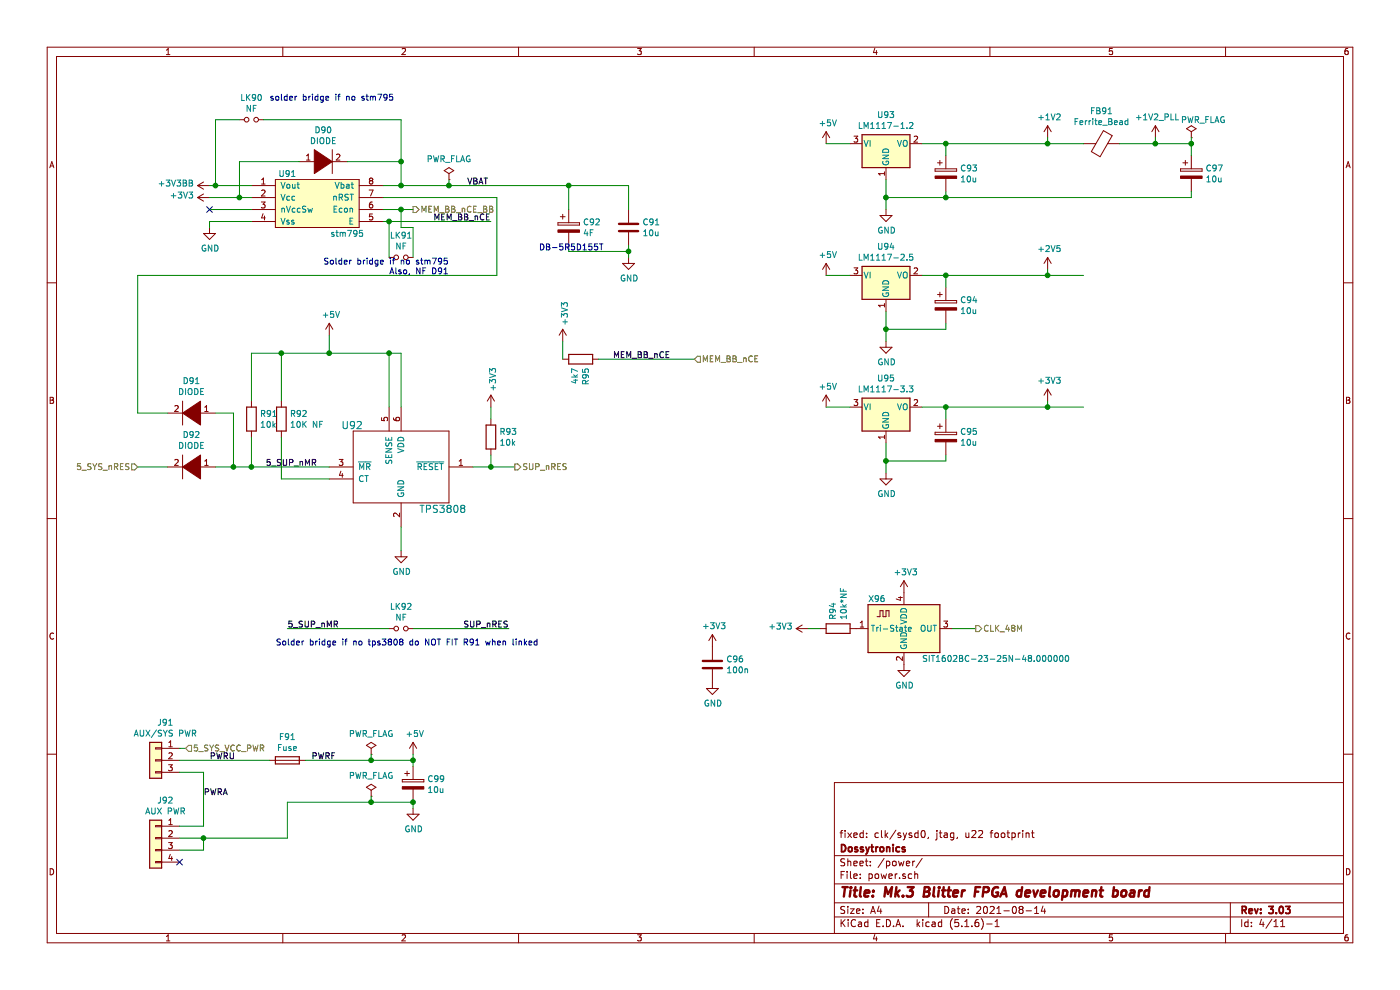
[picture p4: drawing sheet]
EESchema Schematic File Version 4
EELAYER 30 0
EELAYER END
$Descr A4 11693 8268
encoding utf-8
Sheet 4 11
Title "Mk.3 Blitter FPGA development board"
Date "2021-08-14"
Rev "3.03"
Comp "Dossytronics"
Comment1 "fixed: clk/sysd0, jtag, u22 footprint"
Comment2 ""
Comment3 ""
Comment4 ""
$EndDescr
$Comp
L stm795:stm795 U91
U 1 1
P 2650 1900
F 0 "U91" H 2400 2350 50  0000 C CNN
F 1 "stm795" H 2900 1850 50  0000 C CNN
F 2 "Housings_SOIC:SOIC-8_3.9x4.9mm_Pitch1.27mm" H 2600 1900 50  0001 C CNN
F 3 "" H 2600 1900 50  0001 C CNN
	1    2650 1900
	1    0    0    -1  
$EndComp
$Comp
L Device:Jumper_NO_Small LK91
U 1 1
P 3350 2150
F 0 "LK91" H 3350 2335 50  0000 C CNN
F 1 "NF" H 3350 2244 50  0000 C CNN
F 2 "mk3blit:SolderJumper-2_P1.3mm_Open_RoundedPad1.0x1.5mm-domsmallctyd" H 3350 2150 50  0001 C CNN
F 3 "~" H 3350 2150 50  0001 C CNN
	1    3350 2150
	1    0    0    -1  
$EndComp
Text Notes 3750 2300 2    50   ~ 0
Solder bridge if no stm795\nAlso, NF D91
$Comp
L tps3808:TPS3808 U92
U 1 1
P 3350 3900
F 0 "U92" H 2850 4250 60  0000 L CNN
F 1 "TPS3808" H 3500 3550 60  0000 L CNN
F 2 "TO_SOT_Packages_SMD:SOT-23-6" H 3350 3900 60  0001 C CNN
F 3 "" H 3350 3900 60  0000 C CNN
	1    3350 3900
	1    0    0    -1  
$EndComp
$Comp
L Device:R R92
U 1 1
P 2350 3500
F 0 "R92" H 2420 3546 50  0000 L CNN
F 1 "10K NF" H 2420 3455 50  0000 L CNN
F 2 "Resistors_SMD:R_0805" V 2280 3500 50  0001 C CNN
F 3 "~" H 2350 3500 50  0001 C CNN
	1    2350 3500
	1    0    0    -1  
$EndComp
Wire Wire Line
	2350 3350 2350 2950
Wire Wire Line
	2350 2950 2750 2950
Wire Wire Line
	3350 2950 3350 3400
Wire Wire Line
	3250 3400 3250 2950
Connection ~ 3250 2950
Wire Wire Line
	3250 2950 3350 2950
Wire Wire Line
	2750 4000 2350 4000
Wire Wire Line
	2350 4000 2350 3650
$Comp
L Device:R R91
U 1 1
P 2100 3500
F 0 "R91" H 2170 3546 50  0000 L CNN
F 1 "10k" H 2170 3455 50  0000 L CNN
F 2 "Resistors_SMD:R_0805" V 2030 3500 50  0001 C CNN
F 3 "~" H 2100 3500 50  0001 C CNN
	1    2100 3500
	1    0    0    -1  
$EndComp
Wire Wire Line
	2750 3900 2100 3900
Wire Wire Line
	2100 3900 2100 3650
Wire Wire Line
	2100 3350 2100 2950
Wire Wire Line
	2100 2950 2350 2950
Connection ~ 2350 2950
$Comp
L pspice:DIODE D92
U 1 1
P 1600 3900
F 0 "D92" H 1600 3635 50  0000 C CNN
F 1 "DIODE" H 1600 3726 50  0000 C CNN
F 2 "mk3blit:D_SOT-23_BAT54" H 1600 3900 50  0001 C CNN
F 3 "~" H 1600 3900 50  0001 C CNN
	1    1600 3900
	-1   0    0    1   
$EndComp
Wire Wire Line
	2100 3900 1950 3900
Connection ~ 2100 3900
Connection ~ 1950 3900
Wire Wire Line
	1950 3900 1800 3900
$Comp
L power:+5V #PWR0102
U 1 1
P 2750 2800
F 0 "#PWR0102" H 2750 2650 50  0001 C CNN
F 1 "+5V" H 2765 2973 50  0000 C CNN
F 2 "" H 2750 2800 50  0001 C CNN
F 3 "" H 2750 2800 50  0001 C CNN
	1    2750 2800
	1    0    0    -1  
$EndComp
Wire Wire Line
	2750 2800 2750 2950
Connection ~ 2750 2950
Wire Wire Line
	2750 2950 3250 2950
$Comp
L pspice:DIODE D91
U 1 1
P 1600 3450
F 0 "D91" H 1600 3185 50  0000 C CNN
F 1 "DIODE" H 1600 3276 50  0000 C CNN
F 2 "mk3blit:D_SOT-23_BAT54" H 1600 3450 50  0001 C CNN
F 3 "~" H 1600 3450 50  0001 C CNN
	1    1600 3450
	-1   0    0    1   
$EndComp
Wire Wire Line
	1950 3900 1950 3450
Wire Wire Line
	1950 3450 1800 3450
Wire Wire Line
	1400 3450 1150 3450
Wire Wire Line
	1150 3450 1150 2300
Wire Wire Line
	1150 2300 4150 2300
Wire Wire Line
	4150 2300 4150 1650
Wire Wire Line
	3200 1650 4150 1650
$Comp
L power:GND #PWR0120
U 1 1
P 3350 4600
F 0 "#PWR0120" H 3350 4350 50  0001 C CNN
F 1 "GND" H 3355 4427 50  0000 C CNN
F 2 "" H 3350 4600 50  0001 C CNN
F 3 "" H 3350 4600 50  0001 C CNN
	1    3350 4600
	1    0    0    -1  
$EndComp
Wire Wire Line
	3350 4600 3350 4400
$Comp
L power:GND #PWR0121
U 1 1
P 1750 1900
F 0 "#PWR0121" H 1750 1650 50  0001 C CNN
F 1 "GND" H 1755 1727 50  0000 C CNN
F 2 "" H 1750 1900 50  0001 C CNN
F 3 "" H 1750 1900 50  0001 C CNN
	1    1750 1900
	1    0    0    -1  
$EndComp
Wire Wire Line
	1750 1900 1750 1850
Wire Wire Line
	1750 1850 2100 1850
NoConn ~ 1750 1750
Wire Wire Line
	2100 1750 1750 1750
Wire Wire Line
	2100 1650 2000 1650
$Comp
L power:+3V3 #PWR0122
U 1 1
P 1750 1650
F 0 "#PWR0122" H 1750 1500 50  0001 C CNN
F 1 "+3V3" V 1765 1778 50  0000 L CNN
F 2 "" H 1750 1650 50  0001 C CNN
F 3 "" H 1750 1650 50  0001 C CNN
	1    1750 1650
	0    -1   -1   0   
$EndComp
$Comp
L Device:C C91
U 1 1
P 5250 1900
F 0 "C91" H 5365 1946 50  0000 L CNN
F 1 "10u" H 5365 1855 50  0000 L CNN
F 2 "Capacitors_SMD:C_0805" H 5288 1750 50  0001 C CNN
F 3 "~" H 5250 1900 50  0001 C CNN
	1    5250 1900
	1    0    0    -1  
$EndComp
$Comp
L power:GND #PWR0125
U 1 1
P 5250 2150
F 0 "#PWR0125" H 5250 1900 50  0001 C CNN
F 1 "GND" H 5255 1977 50  0000 C CNN
F 2 "" H 5250 2150 50  0001 C CNN
F 3 "" H 5250 2150 50  0001 C CNN
	1    5250 2150
	1    0    0    -1  
$EndComp
Wire Wire Line
	5250 2150 5250 2100
Wire Wire Line
	5250 2100 4750 2100
Wire Wire Line
	4750 2100 4750 2050
Connection ~ 5250 2100
Wire Wire Line
	5250 2100 5250 2050
Wire Wire Line
	4750 1750 4750 1550
Wire Wire Line
	3200 1550 3350 1550
$Comp
L Device:Jumper_NO_Small LK92
U 1 1
P 3350 5250
F 0 "LK92" H 3350 5435 50  0000 C CNN
F 1 "NF" H 3350 5344 50  0000 C CNN
F 2 "mk3blit:SolderJumper-2_P1.3mm_Open_RoundedPad1.0x1.5mm-domsmallctyd" H 3350 5250 50  0001 C CNN
F 3 "~" H 3350 5250 50  0001 C CNN
	1    3350 5250
	1    0    0    -1  
$EndComp
Wire Wire Line
	4250 5250 3450 5250
Wire Wire Line
	3250 5250 2400 5250
Text Notes 4500 5400 2    50   ~ 0
Solder bridge if no tps3808 do NOT FIT R91 when linked\n
Text Label 2650 3900 2    50   ~ 0
5_SUP_nMR
Text Label 2400 5250 0    50   ~ 0
5_SUP_nMR
Text Label 4250 5250 2    50   ~ 0
SUP_nRES
$Comp
L Regulator_Linear:LM1117-1.8 U93
U 1 1
P 7400 1200
F 0 "U93" H 7400 1442 50  0000 C CNN
F 1 "LM1117-1.2" H 7400 1351 50  0000 C CNN
F 2 "TO_SOT_Packages_SMD:SOT-223-3_TabPin2" H 7400 1200 50  0001 C CNN
F 3 "http://www.ti.com/lit/ds/symlink/lm1117.pdf" H 7400 1200 50  0001 C CNN
	1    7400 1200
	1    0    0    -1  
$EndComp
$Comp
L power:+5V #PWR0126
U 1 1
P 6900 1200
F 0 "#PWR0126" H 6900 1050 50  0001 C CNN
F 1 "+5V" H 6915 1373 50  0000 C CNN
F 2 "" H 6900 1200 50  0001 C CNN
F 3 "" H 6900 1200 50  0001 C CNN
	1    6900 1200
	1    0    0    -1  
$EndComp
$Comp
L power:+5V #PWR0127
U 1 1
P 3450 6300
F 0 "#PWR0127" H 3450 6150 50  0001 C CNN
F 1 "+5V" H 3465 6473 50  0000 C CNN
F 2 "" H 3450 6300 50  0001 C CNN
F 3 "" H 3450 6300 50  0001 C CNN
	1    3450 6300
	1    0    0    -1  
$EndComp
$Comp
L Device:CP C99
U 1 1
P 3450 6550
F 0 "C99" H 3568 6596 50  0000 L CNN
F 1 "10u" H 3568 6505 50  0000 L CNN
F 2 "Capacitors_SMD:C_0805" H 3488 6400 50  0001 C CNN
F 3 "~" H 3450 6550 50  0001 C CNN
	1    3450 6550
	1    0    0    -1  
$EndComp
Wire Wire Line
	6900 1200 7100 1200
$Comp
L power:GND #PWR0128
U 1 1
P 7400 1750
F 0 "#PWR0128" H 7400 1500 50  0001 C CNN
F 1 "GND" H 7405 1577 50  0000 C CNN
F 2 "" H 7400 1750 50  0001 C CNN
F 3 "" H 7400 1750 50  0001 C CNN
	1    7400 1750
	1    0    0    -1  
$EndComp
$Comp
L Device:CP C93
U 1 1
P 7900 1450
F 0 "C93" H 8018 1496 50  0000 L CNN
F 1 "10u" H 8018 1405 50  0000 L CNN
F 2 "Capacitors_SMD:C_0805" H 7938 1300 50  0001 C CNN
F 3 "~" H 7900 1450 50  0001 C CNN
	1    7900 1450
	1    0    0    -1  
$EndComp
Wire Wire Line
	7400 1650 7900 1650
Wire Wire Line
	7900 1650 7900 1600
Wire Wire Line
	7400 1500 7400 1650
Connection ~ 7400 1650
Wire Wire Line
	7400 1650 7400 1750
Wire Wire Line
	7900 1300 7900 1200
Wire Wire Line
	7900 1200 7700 1200
Connection ~ 7900 1200
$Comp
L power:+1V2 #PWR0129
U 1 1
P 8750 1150
F 0 "#PWR0129" H 8750 1000 50  0001 C CNN
F 1 "+1V2" H 8765 1323 50  0000 C CNN
F 2 "" H 8750 1150 50  0001 C CNN
F 3 "" H 8750 1150 50  0001 C CNN
	1    8750 1150
	1    0    0    -1  
$EndComp
$Comp
L +1V2_PLL:+1V2_PLL #PWR0130
U 1 1
P 9650 1150
F 0 "#PWR0130" H 9650 1000 50  0001 C CNN
F 1 "+1V2_PLL" H 9665 1323 50  0000 C CNN
F 2 "" H 9650 1150 50  0001 C CNN
F 3 "" H 9650 1150 50  0001 C CNN
	1    9650 1150
	1    0    0    -1  
$EndComp
$Comp
L Device:Ferrite_Bead FB91
U 1 1
P 9200 1200
F 0 "FB91" V 8926 1200 50  0000 C CNN
F 1 "Ferrite_Bead" V 9017 1200 50  0000 C CNN
F 2 "Resistors_SMD:R_0402" V 9130 1200 50  0001 C CNN
F 3 "~" H 9200 1200 50  0001 C CNN
	1    9200 1200
	0    1    1    0   
$EndComp
Wire Wire Line
	8750 1150 8750 1200
Wire Wire Line
	9050 1200 8750 1200
Connection ~ 8750 1200
Wire Wire Line
	9350 1200 9650 1200
Wire Wire Line
	9650 1200 9650 1150
$Comp
L power:PWR_FLAG #FLG0103
U 1 1
P 9950 1150
F 0 "#FLG0103" H 9950 1225 50  0001 C CNN
F 1 "PWR_FLAG" H 10050 1300 50  0000 C CNN
F 2 "" H 9950 1150 50  0001 C CNN
F 3 "~" H 9950 1150 50  0001 C CNN
	1    9950 1150
	1    0    0    -1  
$EndComp
Wire Wire Line
	9650 1200 9950 1200
Wire Wire Line
	9950 1200 9950 1150
Connection ~ 9650 1200
$Comp
L power:PWR_FLAG #FLG0104
U 1 1
P 3100 6300
F 0 "#FLG0104" H 3100 6375 50  0001 C CNN
F 1 "PWR_FLAG" H 3100 6473 50  0000 C CNN
F 2 "" H 3100 6300 50  0001 C CNN
F 3 "~" H 3100 6300 50  0001 C CNN
	1    3100 6300
	1    0    0    -1  
$EndComp
Wire Wire Line
	3450 6400 3450 6350
Wire Wire Line
	3450 6350 3100 6350
Wire Wire Line
	3100 6350 3100 6300
Connection ~ 3450 6350
Wire Wire Line
	3450 6350 3450 6300
$Comp
L power:GND #PWR0131
U 1 1
P 3450 6750
F 0 "#PWR0131" H 3450 6500 50  0001 C CNN
F 1 "GND" H 3455 6577 50  0000 C CNN
F 2 "" H 3450 6750 50  0001 C CNN
F 3 "" H 3450 6750 50  0001 C CNN
	1    3450 6750
	1    0    0    -1  
$EndComp
Wire Wire Line
	3450 6750 3450 6700
$Comp
L Connector_Generic:Conn_01x04 J92
U 1 1
P 1300 7000
F 0 "J92" H 1218 7317 50  0000 C CNN
F 1 "AUX PWR" H 1218 7226 50  0000 C CNN
F 2 "Connectors_Molex:Molex_KK-6410-04_04x2.54mm_Straight" H 1300 7000 50  0001 C CNN
F 3 "~" H 1300 7000 50  0001 C CNN
	1    1300 7000
	-1   0    0    -1  
$EndComp
$Comp
L Connector_Generic:Conn_01x03 J91
U 1 1
P 1300 6350
F 0 "J91" H 1218 6667 50  0000 C CNN
F 1 "AUX/SYS PWR" H 1218 6576 50  0000 C CNN
F 2 "Connector_PinHeader_2.54mm:PinHeader_1x03_P2.54mm_Vertical" H 1300 6350 50  0001 C CNN
F 3 "~" H 1300 6350 50  0001 C CNN
	1    1300 6350
	-1   0    0    -1  
$EndComp
Wire Wire Line
	1500 6900 1700 6900
Wire Wire Line
	1700 6900 1700 6450
Wire Wire Line
	1700 6450 1500 6450
$Comp
L Device:Fuse F91
U 1 1
P 2400 6350
F 0 "F91" V 2203 6350 50  0000 C CNN
F 1 "Fuse" V 2294 6350 50  0000 C CNN
F 2 "Resistors_SMD:R_1812" V 2330 6350 50  0001 C CNN
F 3 "~" H 2400 6350 50  0001 C CNN
	1    2400 6350
	0    1    1    0   
$EndComp
Wire Wire Line
	1500 6350 2250 6350
Wire Wire Line
	2550 6350 3100 6350
Connection ~ 3100 6350
NoConn ~ 1500 7200
Wire Wire Line
	2400 7000 2400 6700
Wire Wire Line
	2400 6700 3100 6700
Wire Wire Line
	1500 7000 1700 7000
Connection ~ 3450 6700
Wire Wire Line
	1700 7000 1700 7100
Wire Wire Line
	1700 7100 1500 7100
Connection ~ 1700 7000
Wire Wire Line
	1700 7000 2400 7000
$Comp
L power:PWR_FLAG #FLG0105
U 1 1
P 3100 6650
F 0 "#FLG0105" H 3100 6725 50  0001 C CNN
F 1 "PWR_FLAG" H 3100 6823 50  0000 C CNN
F 2 "" H 3100 6650 50  0001 C CNN
F 3 "~" H 3100 6650 50  0001 C CNN
	1    3100 6650
	1    0    0    -1  
$EndComp
Wire Wire Line
	3100 6650 3100 6700
Connection ~ 3100 6700
Wire Wire Line
	3100 6700 3450 6700
$Comp
L Regulator_Linear:LM1117-1.8 U94
U 1 1
P 7400 2300
F 0 "U94" H 7400 2542 50  0000 C CNN
F 1 "LM1117-2.5" H 7400 2451 50  0000 C CNN
F 2 "TO_SOT_Packages_SMD:SOT-223-3_TabPin2" H 7400 2300 50  0001 C CNN
F 3 "http://www.ti.com/lit/ds/symlink/lm1117.pdf" H 7400 2300 50  0001 C CNN
	1    7400 2300
	1    0    0    -1  
$EndComp
$Comp
L power:+5V #PWR0132
U 1 1
P 6900 2300
F 0 "#PWR0132" H 6900 2150 50  0001 C CNN
F 1 "+5V" H 6915 2473 50  0000 C CNN
F 2 "" H 6900 2300 50  0001 C CNN
F 3 "" H 6900 2300 50  0001 C CNN
	1    6900 2300
	1    0    0    -1  
$EndComp
Wire Wire Line
	6900 2300 7100 2300
$Comp
L power:GND #PWR0133
U 1 1
P 7400 2850
F 0 "#PWR0133" H 7400 2600 50  0001 C CNN
F 1 "GND" H 7405 2677 50  0000 C CNN
F 2 "" H 7400 2850 50  0001 C CNN
F 3 "" H 7400 2850 50  0001 C CNN
	1    7400 2850
	1    0    0    -1  
$EndComp
$Comp
L Device:CP C94
U 1 1
P 7900 2550
F 0 "C94" H 8018 2596 50  0000 L CNN
F 1 "10u" H 8018 2505 50  0000 L CNN
F 2 "Capacitors_SMD:C_0805" H 7938 2400 50  0001 C CNN
F 3 "~" H 7900 2550 50  0001 C CNN
	1    7900 2550
	1    0    0    -1  
$EndComp
Wire Wire Line
	7400 2750 7900 2750
Wire Wire Line
	7900 2750 7900 2700
Wire Wire Line
	7400 2600 7400 2750
Connection ~ 7400 2750
Wire Wire Line
	7400 2750 7400 2850
Wire Wire Line
	7900 2400 7900 2300
Wire Wire Line
	7900 2300 7700 2300
Connection ~ 7900 2300
Wire Wire Line
	8750 2250 8750 2300
Wire Wire Line
	9050 2300 8750 2300
Connection ~ 8750 2300
$Comp
L power:+2V5 #PWR0134
U 1 1
P 8750 2250
F 0 "#PWR0134" H 8750 2100 50  0001 C CNN
F 1 "+2V5" H 8765 2423 50  0000 C CNN
F 2 "" H 8750 2250 50  0001 C CNN
F 3 "" H 8750 2250 50  0001 C CNN
	1    8750 2250
	1    0    0    -1  
$EndComp
$Comp
L Regulator_Linear:LM1117-1.8 U95
U 1 1
P 7400 3400
F 0 "U95" H 7400 3642 50  0000 C CNN
F 1 "LM1117-3.3" H 7400 3551 50  0000 C CNN
F 2 "TO_SOT_Packages_SMD:SOT-223-3_TabPin2" H 7400 3400 50  0001 C CNN
F 3 "http://www.ti.com/lit/ds/symlink/lm1117.pdf" H 7400 3400 50  0001 C CNN
	1    7400 3400
	1    0    0    -1  
$EndComp
$Comp
L power:+5V #PWR0135
U 1 1
P 6900 3400
F 0 "#PWR0135" H 6900 3250 50  0001 C CNN
F 1 "+5V" H 6915 3573 50  0000 C CNN
F 2 "" H 6900 3400 50  0001 C CNN
F 3 "" H 6900 3400 50  0001 C CNN
	1    6900 3400
	1    0    0    -1  
$EndComp
Wire Wire Line
	6900 3400 7100 3400
$Comp
L power:GND #PWR0136
U 1 1
P 7400 3950
F 0 "#PWR0136" H 7400 3700 50  0001 C CNN
F 1 "GND" H 7405 3777 50  0000 C CNN
F 2 "" H 7400 3950 50  0001 C CNN
F 3 "" H 7400 3950 50  0001 C CNN
	1    7400 3950
	1    0    0    -1  
$EndComp
$Comp
L Device:CP C95
U 1 1
P 7900 3650
F 0 "C95" H 8018 3696 50  0000 L CNN
F 1 "10u" H 8018 3605 50  0000 L CNN
F 2 "Capacitors_SMD:C_0805" H 7938 3500 50  0001 C CNN
F 3 "~" H 7900 3650 50  0001 C CNN
	1    7900 3650
	1    0    0    -1  
$EndComp
Wire Wire Line
	7400 3850 7900 3850
Wire Wire Line
	7900 3850 7900 3800
Wire Wire Line
	7400 3700 7400 3850
Connection ~ 7400 3850
Wire Wire Line
	7400 3850 7400 3950
Wire Wire Line
	7900 3500 7900 3400
Wire Wire Line
	7900 3400 7700 3400
Connection ~ 7900 3400
Wire Wire Line
	8750 3350 8750 3400
Wire Wire Line
	9050 3400 8750 3400
Connection ~ 8750 3400
Text HLabel 1550 6250 2    50   Input ~ 0
5_SYS_VCC_PWR
Wire Wire Line
	1550 6250 1500 6250
Wire Wire Line
	7900 2300 8750 2300
Wire Wire Line
	7900 3400 8750 3400
Wire Wire Line
	7900 1200 8750 1200
Wire Wire Line
	1750 1550 1800 1550
Text HLabel 1150 3900 0    50   Input ~ 0
5_SYS_nRES
Wire Wire Line
	1150 3900 1400 3900
Text HLabel 4300 3900 2    50   Output ~ 0
SUP_nRES
Wire Wire Line
	4300 3900 4100 3900
Text HLabel 3450 1750 2    50   Output ~ 0
MEM_BB_nCE_BB
Text HLabel 5800 3000 2    50   Input ~ 0
MEM_BB_nCE
$Comp
L power:PWR_FLAG #FLG0101
U 1 1
P 3750 1500
F 0 "#FLG0101" H 3750 1575 50  0001 C CNN
F 1 "PWR_FLAG" H 3750 1673 50  0000 C CNN
F 2 "" H 3750 1500 50  0001 C CNN
F 3 "~" H 3750 1500 50  0001 C CNN
	1    3750 1500
	1    0    0    -1  
$EndComp
$Comp
L pspice:DIODE D90
U 1 1
P 2700 1350
F 0 "D90" H 2700 1615 50  0000 C CNN
F 1 "DIODE" H 2700 1524 50  0000 C CNN
F 2 "mk3blit:D_SOT-23_BAT54" H 2700 1350 50  0001 C CNN
F 3 "~" H 2700 1350 50  0001 C CNN
	1    2700 1350
	1    0    0    -1  
$EndComp
Wire Wire Line
	2900 1350 3350 1350
Wire Wire Line
	3350 1350 3350 1550
Connection ~ 3350 1550
Wire Wire Line
	3350 1550 3750 1550
Wire Wire Line
	2000 1650 2000 1350
Wire Wire Line
	2000 1350 2500 1350
Connection ~ 2000 1650
Wire Wire Line
	2000 1650 1750 1650
Wire Wire Line
	3750 1550 3750 1500
Connection ~ 3750 1550
Wire Wire Line
	3750 1550 4750 1550
Wire Wire Line
	5250 1550 5250 1750
Connection ~ 4750 1550
Wire Wire Line
	4750 1550 5250 1550
$Comp
L +3v3_BB:+3V3BB #PWR0146
U 1 1
P 1750 1550
F 0 "#PWR0146" H 1750 1400 50  0001 C CNN
F 1 "+3V3BB" V 1765 1678 50  0000 L CNN
F 2 "" H 1750 1550 50  0001 C CNN
F 3 "" H 1750 1550 50  0001 C CNN
	1    1750 1550
	0    -1   -1   0   
$EndComp
$Comp
L power:+3V3 #PWR0169
U 1 1
P 8750 3350
F 0 "#PWR0169" H 8750 3200 50  0001 C CNN
F 1 "+3V3" H 8765 3523 50  0000 C CNN
F 2 "" H 8750 3350 50  0001 C CNN
F 3 "" H 8750 3350 50  0001 C CNN
	1    8750 3350
	1    0    0    -1  
$EndComp
$Comp
L Device:R R93
U 1 1
P 4100 3650
F 0 "R93" H 4170 3696 50  0000 L CNN
F 1 "10k" H 4170 3605 50  0000 L CNN
F 2 "Resistors_SMD:R_0805" V 4030 3650 50  0001 C CNN
F 3 "~" H 4100 3650 50  0001 C CNN
	1    4100 3650
	1    0    0    -1  
$EndComp
$Comp
L power:+3V3 #PWR0186
U 1 1
P 4100 3400
F 0 "#PWR0186" H 4100 3250 50  0001 C CNN
F 1 "+3V3" V 4115 3528 50  0000 L CNN
F 2 "" H 4100 3400 50  0001 C CNN
F 3 "" H 4100 3400 50  0001 C CNN
	1    4100 3400
	1    0    0    -1  
$EndComp
Wire Wire Line
	4100 3500 4100 3400
Wire Wire Line
	4100 3900 4100 3800
Connection ~ 4100 3900
Wire Wire Line
	4100 3900 3950 3900
$Comp
L Oscillator:ASCO X96
U 1 1
P 7550 5250
F 0 "X96" H 7250 5500 50  0000 L CNN
F 1 "SIT1602BC-23-25N-48.000000" H 7700 5000 50  0000 L CNN
F 2 "mk3blit:Oscillator_SMD_SiT1602-4pin_3.2x2.5mm" H 7650 4900 50  0001 C CNN
F 3 "https://abracon.com/Oscillators/ASCO.pdf" H 7325 5375 50  0001 C CNN
	1    7550 5250
	1    0    0    -1  
$EndComp
$Comp
L power:+3V3 #PWR0223
U 1 1
P 7550 4950
F 0 "#PWR0223" H 7550 4800 50  0001 C CNN
F 1 "+3V3" H 7565 5123 50  0000 C CNN
F 2 "" H 7550 4950 50  0001 C CNN
F 3 "" H 7550 4950 50  0001 C CNN
	1    7550 4950
	1    0    0    -1  
$EndComp
$Comp
L power:GND #PWR0224
U 1 1
P 7550 5550
F 0 "#PWR0224" H 7550 5300 50  0001 C CNN
F 1 "GND" H 7555 5377 50  0000 C CNN
F 2 "" H 7550 5550 50  0001 C CNN
F 3 "" H 7550 5550 50  0001 C CNN
	1    7550 5550
	1    0    0    -1  
$EndComp
Wire Wire Line
	8150 5250 7950 5250
Text HLabel 8150 5250 2    50   Output ~ 0
CLK_48M
Wire Wire Line
	3200 1750 3350 1750
Wire Wire Line
	3200 1850 3250 1850
Wire Wire Line
	3250 2150 3250 1850
Connection ~ 3250 1850
Wire Wire Line
	3350 1750 3350 1900
Wire Wire Line
	3350 1900 3450 1900
Wire Wire Line
	3450 1900 3450 2150
Connection ~ 3350 1750
Wire Wire Line
	3350 1750 3450 1750
$Comp
L Device:CP C92
U 1 1
P 4750 1900
F 0 "C92" H 4868 1946 50  0000 L CNN
F 1 "4F" H 4868 1855 50  0000 L CNN
F 2 "mk3blit:CP_Radial_D21.5mm_P5.00mmP11.5mm" H 4788 1750 50  0001 C CNN
F 3 "~" H 4750 1900 50  0001 C CNN
	1    4750 1900
	1    0    0    -1  
$EndComp
Text Notes 4500 2100 0    50   ~ 0
DB-5R5D155T
Text Label 1750 6350 0    50   ~ 0
PWRU
Text Label 2600 6350 0    50   ~ 0
PWRF
Text Label 1700 6650 0    50   ~ 0
PWRA
Text Label 3900 1550 0    50   ~ 0
VBAT
$Comp
L Device:R R94
U 1 1
P 7000 5250
F 0 "R94" H 7070 5296 50  0000 L CNN
F 1 "10k*NF" H 7070 5205 50  0000 L CNN
F 2 "Resistors_SMD:R_0805" V 6930 5250 50  0001 C CNN
F 3 "~" H 7000 5250 50  0001 C CNN
	1    7000 5250
	0    -1   -1   0   
$EndComp
$Comp
L power:+3V3 #PWR0185
U 1 1
P 6750 5250
F 0 "#PWR0185" H 6750 5100 50  0001 C CNN
F 1 "+3V3" V 6765 5378 50  0000 L CNN
F 2 "" H 6750 5250 50  0001 C CNN
F 3 "" H 6750 5250 50  0001 C CNN
	1    6750 5250
	0    -1   -1   0   
$EndComp
Wire Wire Line
	6850 5250 6750 5250
$Comp
L Device:C C96
U 1 1
P 5950 5550
F 0 "C96" H 6065 5596 50  0000 L CNN
F 1 "100n" H 6065 5505 50  0000 L CNN
F 2 "Capacitors_SMD:C_0805" H 5988 5400 50  0001 C CNN
F 3 "~" H 5950 5550 50  0001 C CNN
	1    5950 5550
	1    0    0    -1  
$EndComp
$Comp
L power:+3V3 #PWR0242
U 1 1
P 5950 5400
F 0 "#PWR0242" H 5950 5250 50  0001 C CNN
F 1 "+3V3" H 5965 5573 50  0000 C CNN
F 2 "" H 5950 5400 50  0001 C CNN
F 3 "" H 5950 5400 50  0001 C CNN
	1    5950 5400
	1    0    0    -1  
$EndComp
$Comp
L power:GND #PWR0243
U 1 1
P 5950 5700
F 0 "#PWR0243" H 5950 5450 50  0001 C CNN
F 1 "GND" H 5955 5527 50  0000 C CNN
F 2 "" H 5950 5700 50  0001 C CNN
F 3 "" H 5950 5700 50  0001 C CNN
	1    5950 5700
	1    0    0    -1  
$EndComp
Wire Wire Line
	3250 1850 4100 1850
Text Label 4100 1850 2    50   ~ 0
MEM_BB_nCE
Text Label 5600 3000 2    50   ~ 0
MEM_BB_nCE
Wire Wire Line
	5800 3000 5000 3000
$Comp
L Device:R R95
U 1 1
P 4850 3000
F 0 "R95" H 4920 3046 50  0000 L CNN
F 1 "4k7" H 4920 2955 50  0000 L CNN
F 2 "Resistors_SMD:R_0805" V 4780 3000 50  0001 C CNN
F 3 "~" H 4850 3000 50  0001 C CNN
	1    4850 3000
	0    1    1    0   
$EndComp
$Comp
L power:+3V3 #PWR0193
U 1 1
P 4700 2850
F 0 "#PWR0193" H 4700 2700 50  0001 C CNN
F 1 "+3V3" V 4715 2978 50  0000 L CNN
F 2 "" H 4700 2850 50  0001 C CNN
F 3 "" H 4700 2850 50  0001 C CNN
	1    4700 2850
	1    0    0    -1  
$EndComp
Wire Wire Line
	4700 2850 4700 3000
$Comp
L Device:CP C97
U 1 1
P 9950 1450
F 0 "C97" H 10068 1496 50  0000 L CNN
F 1 "10u" H 10068 1405 50  0000 L CNN
F 2 "Capacitors_SMD:C_0805" H 9988 1300 50  0001 C CNN
F 3 "~" H 9950 1450 50  0001 C CNN
	1    9950 1450
	1    0    0    -1  
$EndComp
Wire Wire Line
	7900 1650 9950 1650
Wire Wire Line
	9950 1650 9950 1600
Connection ~ 7900 1650
Wire Wire Line
	9950 1300 9950 1200
Connection ~ 9950 1200
$Comp
L Device:Jumper_NO_Small LK90
U 1 1
P 2100 1000
F 0 "LK90" H 2100 1185 50  0000 C CNN
F 1 "NF" H 2100 1094 50  0000 C CNN
F 2 "mk3blit:SolderJumper-2_P1.3mm_Open_RoundedPad1.0x1.5mm-domsmallctyd" H 2100 1000 50  0001 C CNN
F 3 "~" H 2100 1000 50  0001 C CNN
	1    2100 1000
	1    0    0    -1  
$EndComp
Wire Wire Line
	2200 1000 3350 1000
Wire Wire Line
	3350 1000 3350 1350
Connection ~ 3350 1350
Wire Wire Line
	2000 1000 1800 1000
Wire Wire Line
	1800 1000 1800 1550
Connection ~ 1800 1550
Wire Wire Line
	1800 1550 2100 1550
Text Notes 2250 850  0    50   ~ 0
solder bridge if no stm795
$EndSCHEMATC
